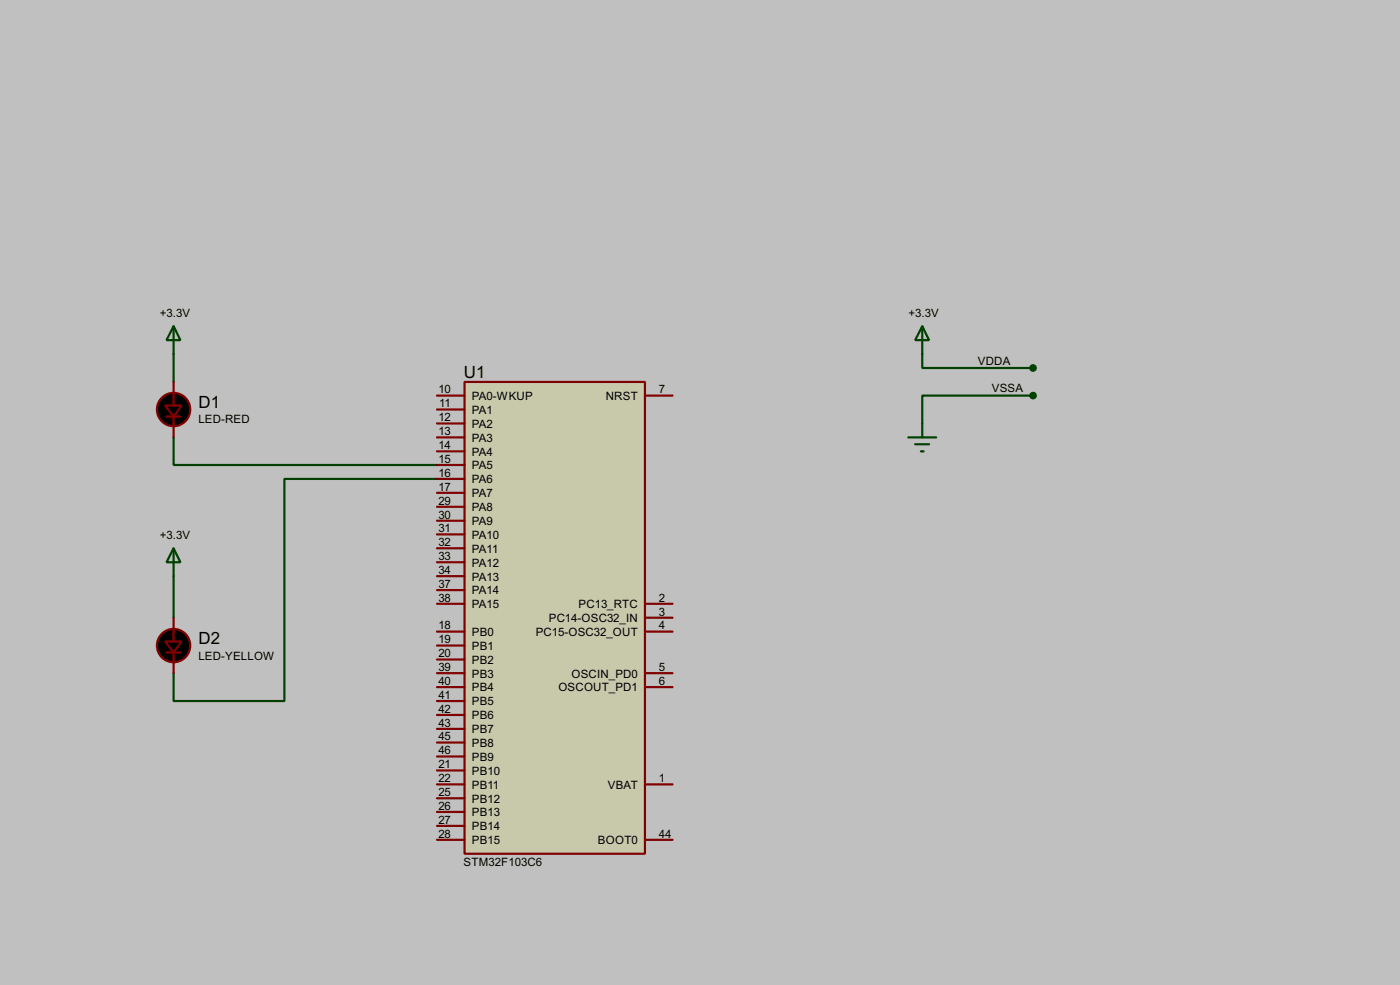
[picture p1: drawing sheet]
<svg xmlns="http://www.w3.org/2000/svg" width="256mm" height="180mm" viewBox="0 0 256 180" stroke-linecap="round" stroke-linejoin="round" font-family="sans-serif">
<path d="M0 0h256.5v180.3h-256.5z" fill="#c0c0c0"/>
<path d="M31.8 64.8v5.1M169 64.8v2.6h20.3M189.3 72.4h-20.3v5.1M31.8 80.1v5h48.3M80.1 87.7h-28v40.6h-20.3v-5.1M31.8 105.5v7.6" fill="none" stroke="#004000" stroke-width=".4"/>
<path d="M85.1 69.9h33.1v86.4h-33.1z" fill="#c8c8aa" stroke="#800000" stroke-width=".4"/>
<g fill="none" stroke="#800000" stroke-width=".4">
<path d="M30.5 76.3h2.6M31.8 69.9v4.3M31.8 76.3v3.8M80.1 72.4h5M80.1 77.5h5M80.1 75h5M118.2 72.4h5M80.1 80.1h5M80.1 82.6h5M80.1 85.1h5M80.1 87.7h5M80.1 90.2h5"/>
<path d="M80.1 92.8h5M80.1 95.3h5M80.1 97.8h5M30.5 119.4h2.6M31.8 113.1v4.3M31.8 119.4v3.8M80.1 115.6h5M80.1 118.2h5M80.1 100.4h5M80.1 102.9h5M80.1 105.5h5M80.1 108h5"/>
<path d="M80.1 110.5h5M118.2 115.6h5M118.2 110.5h5M118.2 113.1h5M80.1 123.2h5M80.1 125.8h5M80.1 135.9h5M80.1 138.5h5M80.1 120.7h5M80.1 128.3h5M80.1 130.9h5M80.1 133.4h5"/>
<path d="M118.2 123.2h5M118.2 125.8h5M80.1 153.7h5M80.1 141h5M80.1 143.6h5M80.1 146.1h5M80.1 148.6h5M80.1 151.2h5M118.2 153.7h5M118.2 143.6h5"/>
</g>
<path d="M31.8 59.7l1.3 2.6h-2.6zM31.8 59.7v5.1M169 59.7l1.2 2.6h-2.5zM169 59.7v5.1M169 77.5v2.6M166.4 80.1h5.1M167.7 81.3h2.5M168.7 82.6h.5M31.8 100.4l1.3 2.5h-2.6zM31.8 100.4v5.1" fill="none" stroke="#004000" stroke-width=".4"/>
<g fill="#000" stroke="#800000" stroke-width=".4">
<path d="M30.3 74.2h3l-1.5 2.1zM30.3 117.4h3l-1.5 2z"/>
<circle cx="31.8" cy="75" r="3.1"/>
<circle cx="31.8" cy="118.2" r="3.1"/>
</g>
<g fill="#004000" stroke="#004000" stroke-width=".4">
<circle cx="189.2" cy="67.4" r=".5"/>
<circle cx="189.2" cy="72.4" r=".5"/>
</g>
<g font-size="3.5">
<text x="85" y="69.1">U1</text>
<text x="36.4" y="74.6">D1</text>
<text x="36.4" y="117.8">D2</text>
</g>
<g font-size="2.4">
<text x="29.3" y="58">+3.3V</text>
<text x="166.4" y="58">+3.3V</text>
<text x="80.3" y="72">10</text>
<text x="120.7" y="72">7</text>
<text x="179.1" y="66.7">VDDA</text>
<text x="181.7" y="71.8">VSSA</text>
<text x="36.3" y="77.5">LED-RED</text>
<text x="80.3" y="77.1">12</text>
<text x="80.5" y="74.6">11</text>
<text x="86.4" y="73.2">PA0-WKUP</text>
<text x="86.4" y="75.8">PA1</text>
<text x="111" y="73.2">NRST</text>
<text x="80.3" y="79.7">13</text>
<text x="80.3" y="82.2">14</text>
<text x="86.4" y="78.3">PA2</text>
<text x="86.4" y="80.8">PA3</text>
<text x="86.4" y="83.4">PA4</text>
<text x="80.3" y="84.7">15</text>
<text x="80.3" y="87.3">16</text>
<text x="80.3" y="89.8">17</text>
<text x="86.4" y="85.9">PA5</text>
<text x="86.4" y="88.5">PA6</text>
<text x="80.3" y="92.4">29</text>
<text x="80.3" y="94.9">30</text>
<text x="86.4" y="91">PA7</text>
<text x="86.4" y="93.6">PA8</text>
<text x="29.3" y="98.6">+3.3V</text>
<text x="80.3" y="97.4">31</text>
<text x="80.3" y="100">32</text>
<text x="86.4" y="96.1">PA9</text>
<text x="86.4" y="98.6">PA10</text>
<text x="86.4" y="101.2">PA11</text>
<text x="80.3" y="102.5">33</text>
<text x="80.3" y="105.1">34</text>
<text x="80.3" y="107.6">37</text>
<text x="86.4" y="103.7">PA12</text>
<text x="86.4" y="106.3">PA13</text>
<text x="80.3" y="110.1">38</text>
<text x="86.4" y="108.8">PA14</text>
<text x="86.4" y="111.3">PA15</text>
<text x="100.5" y="113.9">PC14-OSC32_IN</text>
<text x="106" y="111.3">PC13_RTC</text>
<text x="120.7" y="110.1">2</text>
<text x="120.7" y="112.7">3</text>
<text x="80.3" y="115.2">18</text>
<text x="80.3" y="117.8">19</text>
<text x="86.4" y="116.4">PB0</text>
<text x="86.4" y="119">PB1</text>
<text x="98.1" y="116.4">PC15-OSC32_OUT</text>
<text x="120.7" y="115.2">4</text>
<text x="36.3" y="120.7">LED-YELLOW</text>
<text x="80.3" y="120.3">20</text>
<text x="80.3" y="122.8">39</text>
<text x="80.3" y="125.4">40</text>
<text x="86.4" y="121.5">PB2</text>
<text x="86.4" y="124">PB3</text>
<text x="104.7" y="124">OSCIN_PD0</text>
<text x="120.7" y="122.8">5</text>
<text x="120.7" y="125.4">6</text>
<text x="80.3" y="127.9">41</text>
<text x="80.3" y="130.5">42</text>
<text x="86.4" y="126.6">PB4</text>
<text x="86.4" y="129.1">PB5</text>
<text x="86.4" y="131.7">PB6</text>
<text x="102.3" y="126.6">OSCOUT_PD1</text>
<text x="80.3" y="135.5">45</text>
<text x="80.3" y="133">43</text>
<text x="86.4" y="136.7">PB8</text>
<text x="86.4" y="134.2">PB7</text>
<text x="80.3" y="138.1">46</text>
<text x="80.3" y="140.6">21</text>
<text x="80.3" y="143.2">22</text>
<text x="86.4" y="139.3">PB9</text>
<text x="86.4" y="141.8">PB10</text>
<text x="120.7" y="143.2">1</text>
<text x="80.3" y="145.7">25</text>
<text x="80.3" y="148.2">26</text>
<text x="86.4" y="144.4">PB11</text>
<text x="86.4" y="146.9">PB12</text>
<text x="86.4" y="149.4">PB13</text>
<text x="111.3" y="144.4">VBAT</text>
<text x="80.3" y="150.8">27</text>
<text x="80.3" y="153.3">28</text>
<text x="86.4" y="152">PB14</text>
<text x="86.4" y="154.5">PB15</text>
<text x="109.5" y="154.5">BOOT0</text>
<text x="120.7" y="153.3">44</text>
<text x="84.9" y="158.5">STM32F103C6</text>
</g>
</svg>
